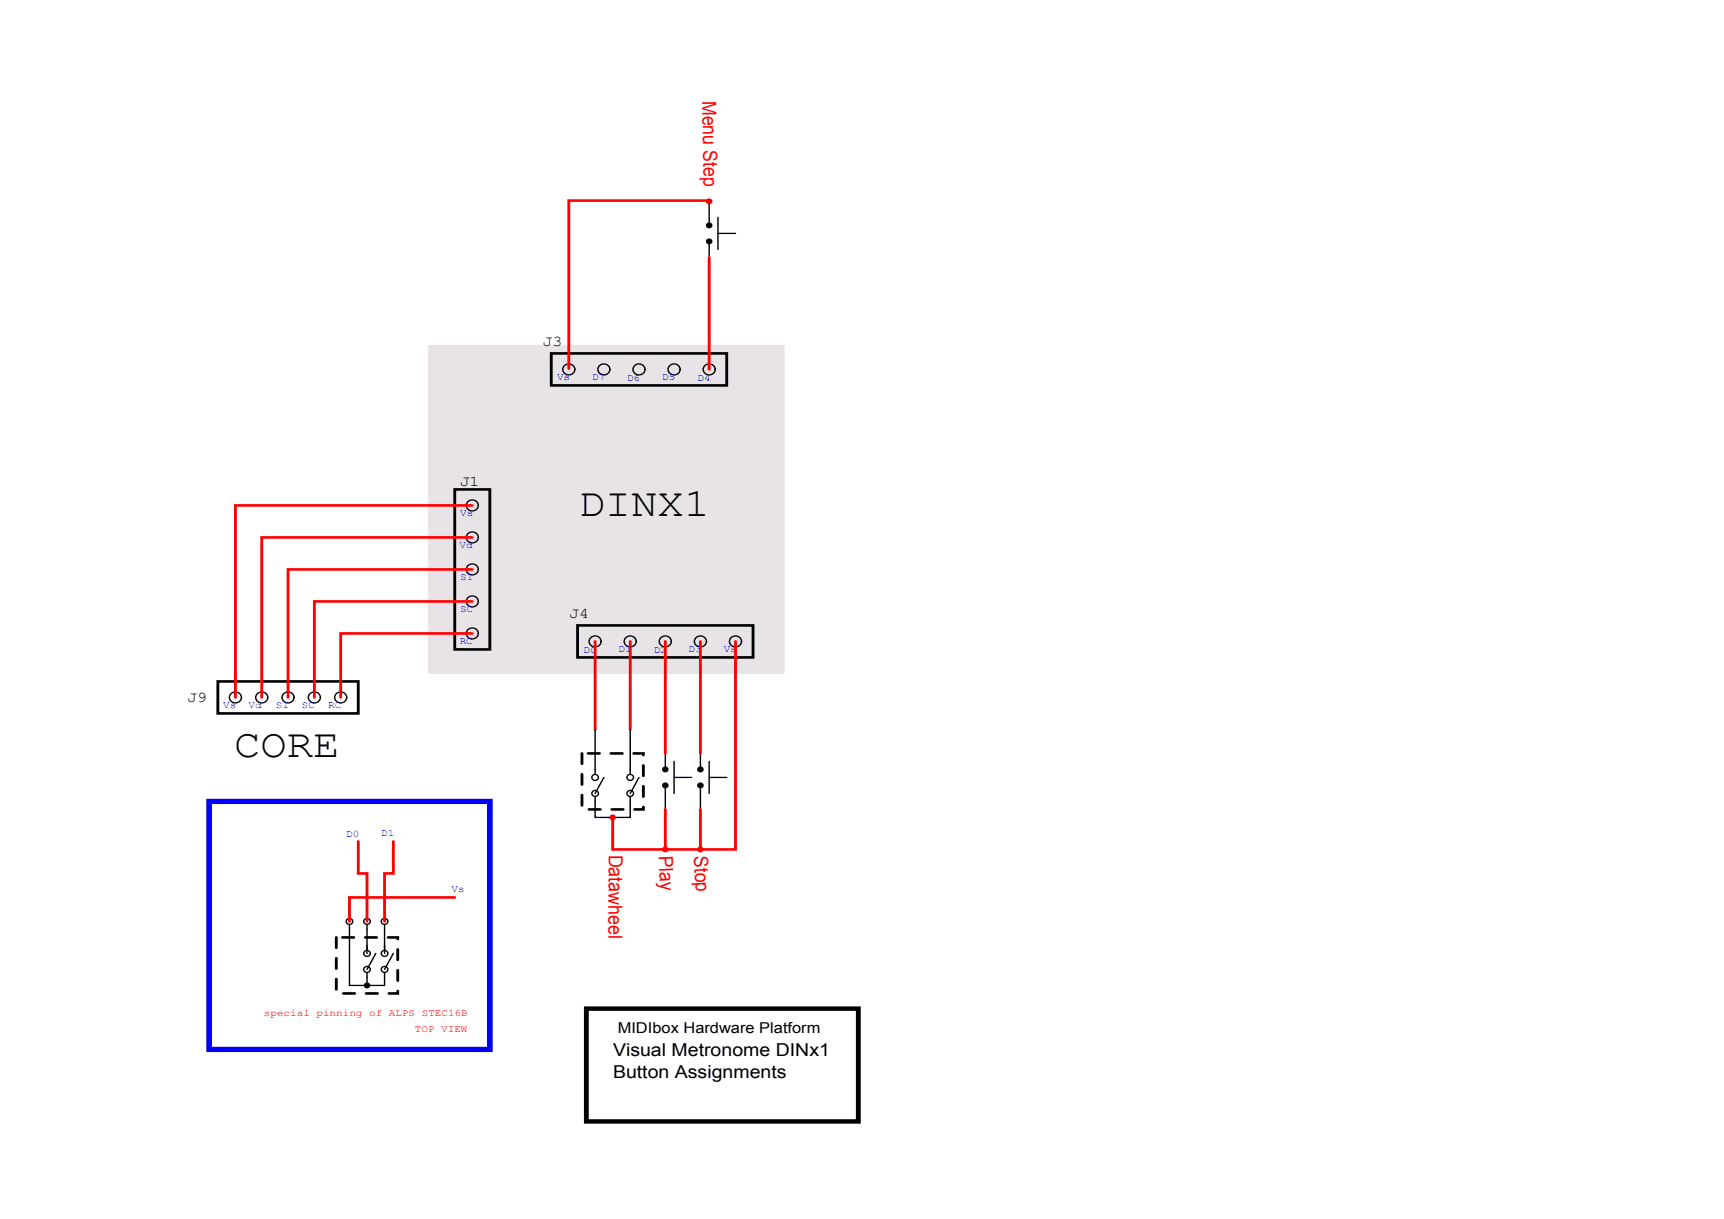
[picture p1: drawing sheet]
<svg xmlns="http://www.w3.org/2000/svg" width="297mm" height="210mm" viewBox="0 0 297 210" stroke-linecap="round" stroke-linejoin="round" font-family="sans-serif">
<path d="M101 173.8h46.9v19.4h-46.9z" fill="none" stroke="#000" stroke-width=".8"/>
<path d="M73.8 59.5h61.2v56.5h-61.2z" fill-rule="evenodd" fill="#e7e3e7"/>
<path d="M73.8 59.5h61.3v56.5h-61.3z" fill="none" stroke="#e7e3e7" stroke-width=".17"/>
<g fill="none" stroke="#000" stroke-width=".23">
<path d="M102.5 137.2v3.6h6.1v-3.6M102.5 125.7v7.7M104 133.9l-1.5 2.8M108.6 125.7v7.7M110.1 133.9l-1.5 2.8M60.2 159.3v10.5h3M63.2 159.3v5M66.2 159.3v5M63.2 167.5v2.3h3v-2.3M64.7 164.3l-1.5 2.7M67.8 164.3l-1.6 2.7"/>
<circle cx="81.4" cy="98.1" r="1"/>
<circle cx="81.4" cy="92.6" r="1"/>
<circle cx="81.4" cy="87.1" r="1"/>
<circle cx="81.4" cy="103.6" r="1"/>
<circle cx="81.4" cy="109.2" r="1"/>
<circle cx="102.6" cy="110.5" r="1"/>
<circle cx="108.6" cy="110.5" r="1"/>
<circle cx="114.7" cy="110.5" r="1"/>
<circle cx="120.7" cy="110.5" r="1"/>
<circle cx="126.7" cy="110.5" r="1"/>
<circle cx="40.6" cy="120.2" r="1"/>
<circle cx="45.1" cy="120.2" r="1"/>
<circle cx="49.7" cy="120.2" r="1"/>
<circle cx="54.2" cy="120.2" r="1"/>
<circle cx="58.7" cy="120.2" r="1"/>
<circle cx="102.5" cy="136.7" r=".54"/>
<circle cx="102.5" cy="133.9" r=".54"/>
<circle cx="108.6" cy="136.7" r=".54"/>
<circle cx="108.6" cy="133.9" r=".54"/>
<circle cx="60.2" cy="158.8" r=".54"/>
<circle cx="63.2" cy="158.8" r=".54"/>
<circle cx="66.2" cy="158.8" r=".54"/>
<circle cx="63.2" cy="164.2" r=".54"/>
<circle cx="63.2" cy="167" r=".54"/>
<circle cx="66.2" cy="164.2" r=".54"/>
<circle cx="66.2" cy="167" r=".54"/>
</g>
<path d="M78.3 84.3h6.1v27.6h-6.1zM37.5 117.4h24.2v5.5h-24.2zM99.5 107.7h30.2v5.6h-30.2z" fill="none" stroke="#000" stroke-width=".47"/>
<path d="M81.4 87.1h-40.8v33M81.4 92.6h-36.3v27.5M81.4 98.1h-31.8v22M81.4 103.6h-27.2v16.5M81.4 109.1h-22.7v11M102.5 110.5v15.2M108.6 110.5v15.2M61.7 145v5.5h1.5v8.2M67.8 145v5.5h-1.6v8.2M78.3 154.6h-18.1v4.1" fill="none" stroke="#f00" stroke-width=".47"/>
<path d="M57.9 161.5v9.6h10.6v-9.6h-10.6" fill="none" stroke="#000" stroke-width=".47" stroke-dasharray="1.9 1.9"/>
<circle cx="63.3" cy="169.8" r=".54" fill="#000"/>
<path d="M36 138.1h48.4v42.7h-48.4z" fill="none" stroke="#00f" stroke-width=".94"/>
<circle cx="105.6" cy="140.8" r=".54" fill="#f00"/>
<path d="M100.3 129.8v9.6h10.5v-9.6h-10.5" fill="none" stroke="#000" stroke-width=".47" stroke-dasharray="1.9 1.9"/>
<path d="M114.6 110.5v19.3M120.7 110.5v19.3M126.7 110.5v35.8h-21.2" fill="none" stroke="#f00" stroke-width=".47"/>
<path d="M114.6 128.4v4.2M114.6 135.3v4.1M116.1 131.2v5.5M116.1 133.9h3M120.7 128.4v4.2M120.7 135.3v4.1M122.2 133.9h3M122.2 131.2v5.5" fill="none" stroke="#000" stroke-width=".23"/>
<g fill="#000">
<circle cx="114.6" cy="135.3" r=".54"/>
<circle cx="114.6" cy="132.5" r=".54"/>
<circle cx="120.7" cy="135.3" r=".54"/>
<circle cx="120.7" cy="132.5" r=".54"/>
</g>
<g fill="#f00">
<circle cx="114.6" cy="146.3" r=".54"/>
<circle cx="120.7" cy="146.3" r=".54"/>
</g>
<g fill="none" stroke="#000" stroke-width=".23">
<path d="M122.2 34.7v4.1M123.7 37.5v5.5M122.2 41.6v4.1M123.7 40.2h3"/>
<circle cx="98" cy="63.7" r="1"/>
<circle cx="104.1" cy="63.7" r="1"/>
<circle cx="110.1" cy="63.7" r="1"/>
<circle cx="116.2" cy="63.7" r="1"/>
<circle cx="122.2" cy="63.7" r="1"/>
</g>
<path d="M95 60.9h30.2v5.5h-30.2z" fill="none" stroke="#000" stroke-width=".47"/>
<g fill="#000">
<circle cx="122.2" cy="38.8" r=".54"/>
<circle cx="122.2" cy="41.6" r=".54"/>
</g>
<path d="M122.2 44.3v19.3" fill="none" stroke="#f00" stroke-width=".47"/>
<circle cx="122.2" cy="34.7" r=".54" fill="#f00"/>
<path d="M122.2 34.6h-24.2v28.9M114.6 139.4v6.9M120.7 139.4v6.9M105.5 140.8v5.5" fill="none" stroke="#f00" stroke-width=".47"/>
<g font-size="6.9">
<text x="99.6" y="88.8">DINX1</text>
<text x="40.4" y="130.4">CORE</text>
</g>
<g font-size="3.4" fill="#f00">
<text x="121" y="17.4" transform="rotate(89 121 17.4)">Menu Step</text>
<text x="104.9" y="147.2" transform="rotate(90 104.9 147.2)">Datawheel</text>
<text x="113.5" y="147.5" transform="rotate(87 113.5 147.5)">Play</text>
<text x="119.5" y="147.4" transform="rotate(87 119.5 147.4)">Stop</text>
</g>
<g font-size="3.1">
<text x="105.6" y="181.9">Visual Metronome DINx1</text>
<text x="105.6" y="185.7">Button Assignments</text>
</g>
<g font-size="2.6">
<text x="93.5" y="59.6">J3</text>
<text x="79.2" y="83.7">J1</text>
<text x="98" y="106.4">J4</text>
<text x="32.3" y="120.9">J9</text>
<text x="106.4" y="177.9">MIDIbox Hardware Platform</text>
</g>
<g font-size="1.7" fill="#00f">
<text x="96" y="65.5">Vs</text>
<text x="102" y="65.5">D7</text>
<text x="108" y="65.6">D6</text>
<text x="114.1" y="65.5">D5</text>
<text x="120.2" y="65.6">D4</text>
<text x="79.3" y="88.9">Vs</text>
<text x="79.2" y="94.5">Vd</text>
<text x="79.3" y="100">SI</text>
<text x="79.3" y="105.5">SC</text>
<text x="79.2" y="111">RC</text>
<text x="100.5" y="112.4">D0</text>
<text x="106.6" y="112.4">D1</text>
<text x="112.6" y="112.4">D2</text>
<text x="118.6" y="112.4">D3</text>
<text x="124.7" y="112.4">Vs</text>
<text x="38.5" y="122">Vs</text>
<text x="42.8" y="122">Vd</text>
<text x="47.5" y="122">SI</text>
<text x="52" y="122">SC</text>
<text x="56.5" y="122">RC</text>
<text x="59.6" y="144.1">D0</text>
<text x="65.7" y="144.1">D1</text>
<text x="77.8" y="153.7">Vs</text>
</g>
<g font-size="1.7" fill="#f00">
<text x="45.5" y="175">special pinning of ALPS STEC16B</text>
<text x="71.5" y="177.7">TOP VIEW</text>
</g>
</svg>
